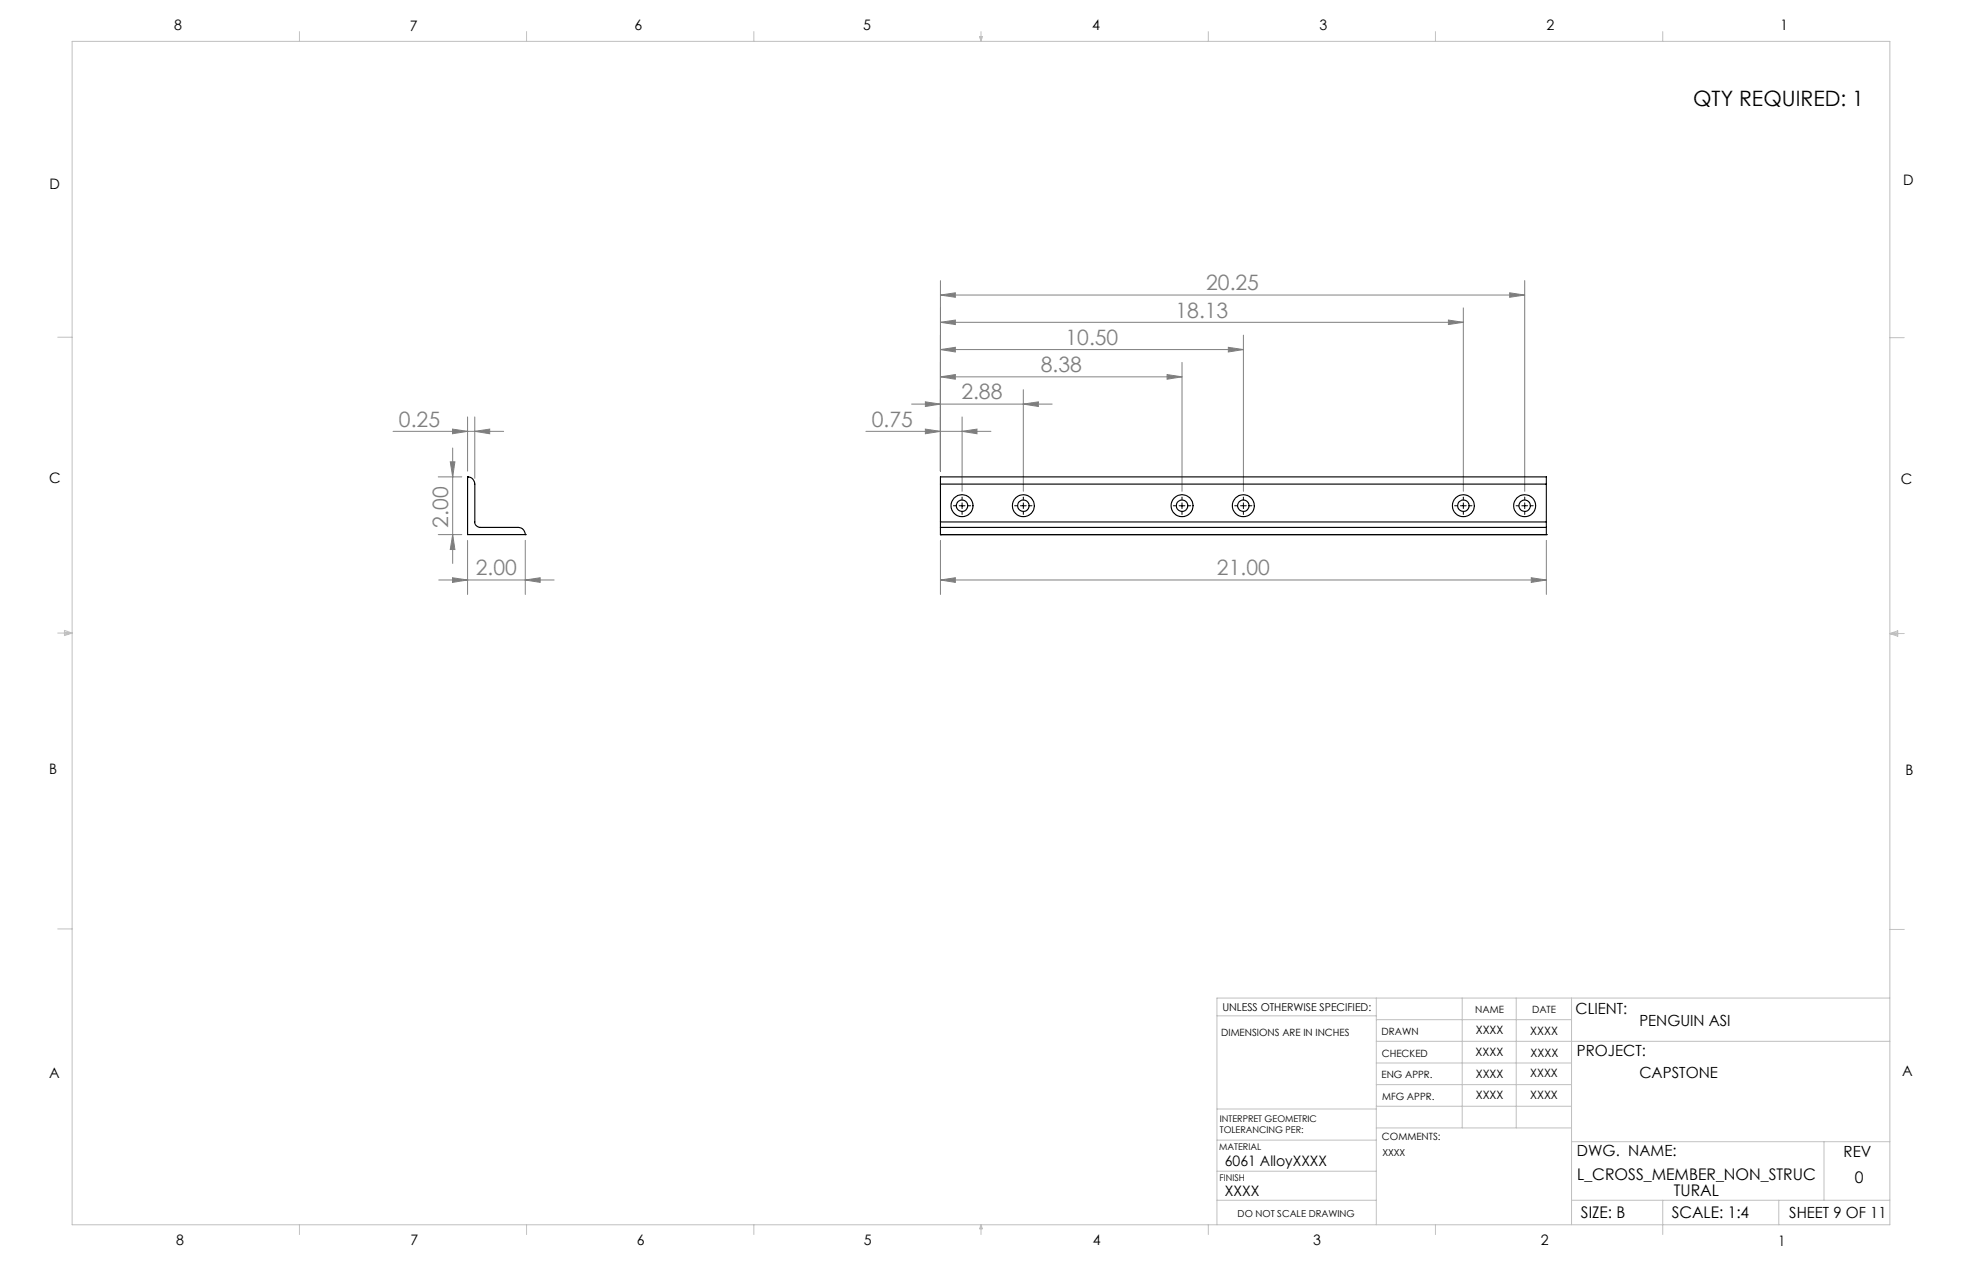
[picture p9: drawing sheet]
<svg xmlns="http://www.w3.org/2000/svg" width="432mm" height="279mm" viewBox="0 0 432 279" stroke-linecap="round" stroke-linejoin="round" font-family="sans-serif">
<g fill="none" stroke="#808080" stroke-width=".22">
<path d="M207 76.9l3.3-.5v1zM207 70.9l3.3-.5v1zM207 64.9l3.3-.5v1zM207 61.7v41.9M207 76.9h66.6M207 70.9h115.1M207 64.9h128.6M260.1 79.7v28.4M270.3 76.4l3.3 .5-3.3 .5zM273.6 73.7v34.4M318.8 70.4l3.3 .5-3.3 .5zM322.1 67.7v40.4"/>
<path d="M332.2 64.4l3.4 .5-3.4 .5zM335.6 61.7v46.4M86.5 94.9h24.3M99.6 94.4l3.3 .5-3.3 .5zM99.6 98.6v25.4M102.9 91.7v11.9M104.5 94.9l3.3-.5v1zM104.5 91.7v13.5M190.6 94.9h27.5M200.6 88.9h31M203.7 94.4l3.3 .5-3.3 .5zM203.7 88.4l3.3 .5-3.3 .5z"/>
<path d="M207 82.9l3.3-.5v1zM207 82.9h53.1M211.7 94.9l3.3-.5v1zM211.7 91.7v16.4M225.2 88.9l3.3-.5v1zM225.2 85.7v22.4M256.9 82.4l3.2 .5-3.2 .5zM96.4 104.9h5.2M96.4 117.6h5.2M99.1 101.6h1l-.5 3.3zM99.6 117.6l.5 3.3h-1zM102.9 118.9v11.9"/>
<path d="M115.6 118.9v11.9M207 118.9v11.9M340.3 118.9v11.9M96.6 127.6h25.4M99.6 127.1l3.3 .5-3.3 .5zM115.6 127.6l3.3-.5v1zM207 127.6l3.3-.5v1zM207 127.6h133.3M337 127.1l3.3 .5-3.3 .5z"/>
</g>
<g fill="none" stroke="#000" stroke-width=".22">
<path d="M209.8 111.3h.7M211.1 111.3h1.3M211.7 109.4v.6M211.7 110.6v1.3M211.7 112.5v.7M213 111.3h.6M223.3 111.3h.6M224.6 111.3h1.2M225.2 109.4v.6M225.2 110.6v1.3M225.2 112.5v.7M226.5 111.3h.6"/>
<path d="M258.2 111.3h.7M259.5 111.3h1.3M260.1 109.4v.6M260.1 110.6v1.3M260.1 112.5v.7M261.4 111.3h.6M271.7 111.3h.7M273 111.3h1.3M273.6 109.4v.6M273.6 110.6v1.3M273.6 112.5v.7M274.9 111.3h.6"/>
<path d="M320.1 111.3h.7M321.4 111.3h1.3M322.1 109.4v.6M322.1 110.6v1.3M322.1 112.5v.7M323.3 111.3h.7M333.7 111.3h.6M334.9 111.3h1.3M335.6 109.4v.6M335.6 110.6v1.3M335.6 112.5v.7M336.8 111.3h.6"/>
</g>
<g fill="none" stroke="#c0c0c0" stroke-width=".22">
<path d="M15.9 9.1h400v260.4h-400zM65.9 6.9v2.2M115.9 6.9v2.2M165.9 6.9v2.2M215.6 8h.6l-.3 1.1zM215.7 8l.2 1.1M215.9 6.9v2.2M216 8l-.1 1.1M265.9 6.9v2.2M315.9 6.9v2.2M365.9 6.9v2.2M12.7 74.2h3.2"/>
<path d="M415.9 74.3h3.2M12.7 139.3h3.2M14.2 139.1l1.7 .2M14.2 138.7l1.7 .6-1.7 .5zM15.9 139.3l-1.7 .3M415.9 139.4h3.2M415.9 139.4l1.8-.6v1.2zM415.9 139.4l1.8 .3M417.7 139.2l-1.8 .2M12.7 204.4h3.2M302.9 219.6v49.9M321.8 219.6v28.5"/>
<path d="M333.7 219.6v28.5M345.9 219.6v49.9M415.9 204.5h3.2M415.9 219.6h-148.1v49.9M267.8 223.5h35.1M302.9 229.1h113M302.9 233.9h43M302.9 224.3h43M302.9 238.6h43M267.8 257.7h35.1M267.8 250.8h35.1M267.8 244h35.1"/>
<path d="M302.9 248.1h43M302.9 243.4h43M345.9 251.2h70M401.4 251.2v12.9M65.9 269.5v2.1M115.9 269.5v2.1M165.9 269.5v2.1M215.9 269.5v2.1M215.9 269.5l.3 .8h-.6zM265.9 269.5v2.1M267.8 264.1h35.1M315.9 269.5v2.1"/>
<path d="M345.9 264.1h70M365.9 264.1v7.5M391.5 264.1v5.4"/>
</g>
<g fill="#808080">
<path d="M104.5 94.9l3.3-.5v1zM99.6 94.4l3.3 .5-3.3 .5z"/>
<path d="M207 127.6l3.3-.5v1zM337 127.1l3.3 .5-3.3 .5z"/>
<path d="M99.6 127.1l3.3 .5-3.3 .5zM115.6 127.6l3.3-.5v1z"/>
<path d="M99.1 101.6h1l-.5 3.3zM99.6 117.6l.5 3.3h-1z"/>
<path d="M203.7 94.4l3.3 .5-3.3 .5zM211.7 94.9l3.3-.5v1zM203.7 88.4l3.3 .5-3.3 .5zM225.2 88.9l3.3-.5v1zM207 82.9l3.3-.5v1zM256.9 82.4l3.2 .5-3.2 .5zM207 76.9l3.3-.5v1zM270.3 76.4l3.3 .5-3.3 .5zM207 70.9l3.3-.5v1zM318.8 70.4l3.3 .5-3.3 .5zM207 64.9l3.3-.5v1zM332.2 64.4l3.4 .5-3.4 .5z"/>
</g>
<g fill="none" stroke="#000" stroke-width=".25">
<path d="M102.9 104.9h.1M102.9 104.9a1.57 1.57 0 0 1 1.6 1.6v8.3a1.21 1.21 0 0 0 1.2 1.2h8.3a1.57 1.57 0 0 1 1.6 1.6M102.9 104.9v12.7h12.7M115.6 117.6h.1M207 117.6h.1M207 116v1.6M207 114.8v1.2M207 106.5v-1.6h133.3v1.6M207 116h133.3M207 117.6h133.3M207 114.8h133.3M207 106.5h133.3"/>
<path d="M207 106.5v8.3M340.3 117.6h.1M340.3 116v1.6M340.3 114.8v1.2M340.3 106.5v8.3"/>
<circle cx="211.7" cy="111.2" r="2.42"/>
<circle cx="211.7" cy="111.3" r="1.26"/>
<circle cx="225.2" cy="111.3" r="2.43"/>
<circle cx="225.2" cy="111.3" r="1.26"/>
<circle cx="260.1" cy="111.3" r="2.43"/>
<circle cx="260.1" cy="111.3" r="1.26"/>
<circle cx="273.6" cy="111.2" r="2.42"/>
<circle cx="273.6" cy="111.3" r="1.26"/>
<circle cx="322.1" cy="111.3" r="2.43"/>
<circle cx="322.1" cy="111.3" r="1.26"/>
<circle cx="335.5" cy="111.2" r="2.42"/>
<circle cx="335.5" cy="111.3" r="1.26"/>
</g>
<text font-size="4.7" x="372.6" y="23.4">QTY REQUIRED: 1</text>
<g font-size="4.7" fill="#808080">
<text x="265.5" y="63.9">20.25</text>
<text x="258.7" y="69.9">18.13</text>
<text x="234.5" y="75.9">10.50</text>
<text x="229" y="81.9">8.38</text>
<text x="211.6" y="87.9">2.88</text>
<text x="87.8" y="93.9">0.25</text>
<text x="191.9" y="93.9">0.75</text>
<text x="98.6" y="116.1" transform="rotate(-90 98.6 116.1)">2.00</text>
<text x="104.7" y="126.6">2.00</text>
<text x="267.8" y="126.6">21.00</text>
</g>
<g font-size="3.5">
<text x="347.1" y="259.6">L_CROSS_MEMBER_NON_STRUC</text>
<text x="368.4" y="263.2">TURAL</text>
<text x="408.2" y="260.2">0</text>
<text x="347.9" y="268">SIZE: B</text>
<text x="367.9" y="268">SCALE: 1:4</text>
</g>
<g font-size="3.4">
<text x="346.8" y="223.1">CLIENT:</text>
<text x="360.8" y="225.8">PENGUIN ASI</text>
<text x="347.1" y="232.3">PROJECT:</text>
<text x="360.8" y="237.1">CAPSTONE</text>
<text x="347.1" y="254.2">DWG. NAME:</text>
<text x="405.7" y="254.5">REV</text>
<text x="393.8" y="267.9">SHEET 9 OF 11</text>
</g>
<g font-size="3.2">
<text x="38.3" y="6.7">8</text>
<text x="90.2" y="6.7">7</text>
<text x="139.7" y="6.5">6</text>
<text x="190" y="6.5">5</text>
<text x="240.4" y="6.5">4</text>
<text x="290.4" y="6.7">3</text>
<text x="340.4" y="6.5">2</text>
<text x="391.9" y="6.7">1</text>
<text x="10.9" y="41.6">D</text>
<text x="418.9" y="40.7">D</text>
<text x="10.9" y="106.3">C</text>
<text x="418.4" y="106.4">C</text>
<text x="10.8" y="170.2">B</text>
<text x="419.4" y="170.6">B</text>
<text x="10.8" y="237.2">A</text>
<text x="418.6" y="236.8">A</text>
<text x="269.6" y="256.5">6061 AlloyXXXX</text>
<text x="269.6" y="263.2">XXXX</text>
<text x="38.8" y="273.8">8</text>
<text x="90.4" y="273.8">7</text>
<text x="140.2" y="273.8">6</text>
<text x="190.1" y="273.9">5</text>
<text x="240.5" y="273.8">4</text>
<text x="289" y="273.9">3</text>
<text x="339.1" y="273.8">2</text>
<text x="391.4" y="274.1">1</text>
</g>
<g font-size="2.5">
<text x="324.8" y="227.6">XXXX</text>
<text x="336.8" y="227.7">XXXX</text>
<text x="324.8" y="232.3">XXXX</text>
<text x="336.8" y="232.5">XXXX</text>
<text x="324.8" y="237.1">XXXX</text>
<text x="336.8" y="237">XXXX</text>
<text x="324.8" y="241.9">XXXX</text>
<text x="336.8" y="241.8">XXXX</text>
</g>
<text font-size="2.4" x="269" y="222.4">UNLESS OTHERWISE SPECIFIED:</text>
<g font-size="2.2">
<text x="268.8" y="228">DIMENSIONS ARE IN INCHES</text>
<text x="304.1" y="227.7">DRAWN</text>
<text x="324.7" y="222.9">NAME</text>
<text x="337.2" y="222.9">DATE</text>
<text x="304.1" y="232.6">CHECKED</text>
<text x="304" y="237.2">ENG APPR.</text>
<text x="304.2" y="241.9">MFG APPR.</text>
<text x="304.1" y="250.9">COMMENTS:</text>
</g>
<g font-size="2.1">
<text x="304.2" y="254.3">XXXX</text>
<text x="272.4" y="267.8">DO NOT SCALE DRAWING</text>
</g>
<g font-size="2">
<text x="268.5" y="246.8">INTERPRET GEOMETRIC</text>
<text x="268.5" y="249.4">TOLERANCING PER:</text>
<text x="268.3" y="252.9">MATERIAL</text>
<text x="268.4" y="259.7">FINISH</text>
</g>
</svg>
